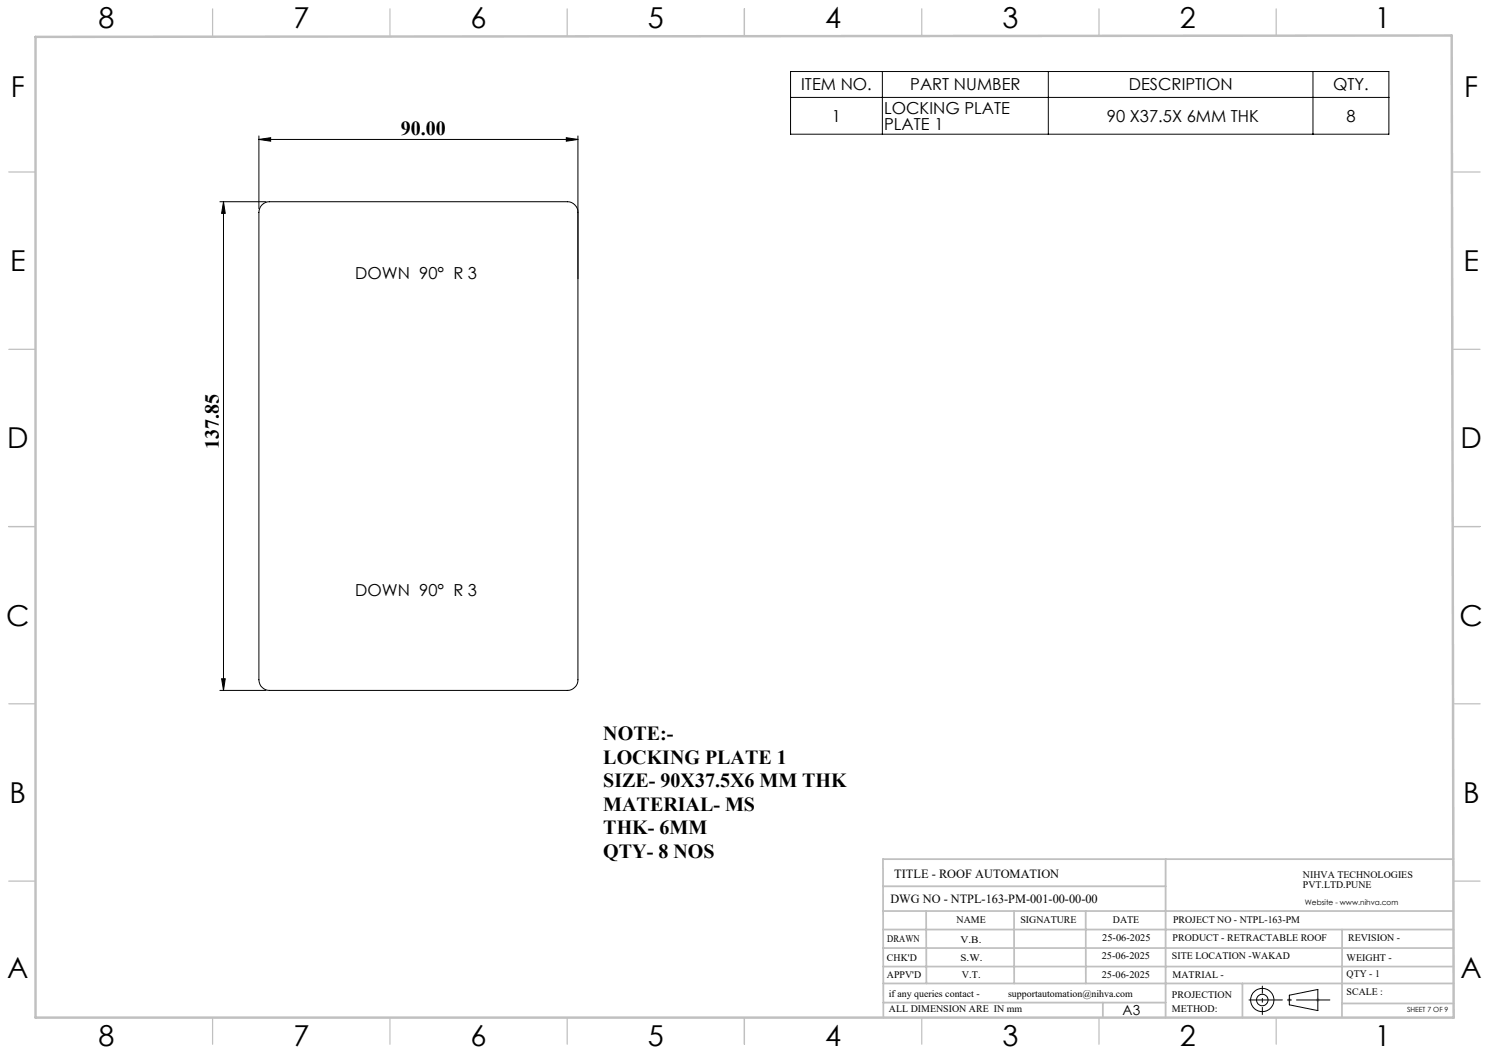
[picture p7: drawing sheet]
<svg xmlns="http://www.w3.org/2000/svg" width="420mm" height="297mm" viewBox="0 0 420 297" stroke-linecap="round" stroke-linejoin="round" font-family="sans-serif">
<g fill="none" stroke="#000" stroke-width=".28">
<path d="M73 39.3l3.3-.5v1zM73 38.3v20.6M73 39.3h90M159.7 38.8l3.3 .5-3.3 .5zM163 38.3v153.4a3 3 0 0 1-3 3h-84a3 3 0 0 1-3-3v-131.8a3 3 0 0 1 3-3h84a3 3 0 0 1 3 3M223 20.2h168.8v17.6h-168.8zM223 27.5h168.8M248.9 20.2v17.6M295.7 20.2v17.6M370.3 20.2v17.6M62 56.9h13M63 56.9l.5 3.3h-1z"/>
<path d="M63 56.9v137.8M62 194.7h13M62.5 191.4h1l-.5 3.3zM363.7 280.7l8-1.6v5.9l-8-1.6z"/>
<circle cx="356.1" cy="282.1" r="3.3"/>
<circle cx="356.1" cy="282.1" r="1.62"/>
</g>
<path d="M363.2 282h1M363.3 281.7l.7 .7M363.7 281.5v1.1M364 281.7l-.7 .7M371.2 282h1M371.4 281.7l.7 .7M371.7 281.5v1.1M372.1 281.7l-.7 .7" fill="none" stroke="#c0c0c0" stroke-width=".28"/>
<path d="M352.2 282h23" fill="none" stroke="#000" stroke-width=".28" stroke-dasharray="15.2 1.3 1.3 1.3" stroke-dashoffset="5.7" stroke-linecap="butt"/>
<path d="M356.1 286.2v-8.2" fill="none" stroke="#000" stroke-width=".28" stroke-dasharray="15.2 1.3 1.3 1.3" stroke-dashoffset="13" stroke-linecap="butt"/>
<g fill="none" stroke="#c0c0c0" stroke-width=".35">
<path d="M60 2.5v7.5M110 2.5v7.5M160 2.5v7.5M210 2.5v7.5M260 2.5v7.5M310 2.5v7.5M360 2.5v7.5M2.5 48.5h7.5M410 48.5h7.5M2.5 98.5h7.5M410 98.5h7.5M2.5 148.5h7.5"/>
<path d="M410 148.5h7.5M2.5 198.5h7.5M410 198.5h7.5M2.5 248.5h7.5M410 248.5h7.5M60 287v7.5M110 287v7.5M160 287v7.5M210 287v7.5M260 287v7.5M310 287v7.5M360 287v7.5"/>
</g>
<g fill="none" stroke="#c0c0c0" stroke-width=".5">
<path d="M249.1 257h160.9M249.1 250h79.7M261.2 257l.1 20.4M286 257l.1 20.4M306.2 257l.1 20.4M328.8 242.3v44.8M410 242.3h-160.9l.1 44.7M249.1 272.6h160.9M249.1 267.4h160.9M249.1 262.2h160.9M249.1 277.4h160.9M350.4 277.4v9.6"/>
<path d="M378.6 262.2l-.1 24.8M249.2 282.8h79.6M311.1 282.8v4.2M378.5 283h31.5"/>
</g>
<path d="M10 10.4l399.5-.4 .5 277h-400z" fill="none" stroke="#c0c0c0" stroke-width=".7"/>
<g fill="#000">
<path d="M73 39.3l3.3-.5v1zM159.7 38.8l3.3 .5-3.3 .5z"/>
<path d="M63 56.9l.5 3.3h-1zM62.5 191.4h1l-.5 3.3z"/>
</g>
<g font-size="8.1">
<text x="27.8" y="8">8</text>
<text x="82.8" y="8">7</text>
<text x="132.8" y="8">6</text>
<text x="182.8" y="8">5</text>
<text x="232.8" y="8">4</text>
<text x="282.8" y="8">3</text>
<text x="332.8" y="8">2</text>
<text x="387.8" y="8">1</text>
<text x="3" y="27.2">F</text>
<text x="413" y="27.2">F</text>
<text x="2.8" y="76.5">E</text>
<text x="412.8" y="76.5">E</text>
<text x="2" y="126.5">D</text>
<text x="412" y="126.5">D</text>
<text x="1.7" y="176.5">C</text>
<text x="411.7" y="176.5">C</text>
<text x="2.7" y="226.5">B</text>
<text x="412.7" y="226.5">B</text>
<text x="2" y="275.7">A</text>
<text x="412" y="275.7">A</text>
<text x="27.8" y="295">8</text>
<text x="82.8" y="295">7</text>
<text x="132.8" y="295">6</text>
<text x="182.8" y="295">5</text>
<text x="232.8" y="295">4</text>
<text x="282.8" y="295">3</text>
<text x="332.8" y="295">2</text>
<text x="387.8" y="295">1</text>
</g>
<g font-size="5.6">
<text x="113.1" y="38">90.00</text>
<text x="61.7" y="126.7" transform="rotate(-90 61.7 126.7)">137.85</text>
<text x="170.2" y="208.7">NOTE:-</text>
<text x="170.2" y="215.4">LOCKING PLATE 1</text>
<text x="170.2" y="222">SIZE- 90X37.5X6 MM THK</text>
<text x="170.2" y="228.7">MATERIAL- MS</text>
<text x="170.2" y="235.3">THK- 6MM</text>
<text x="170.2" y="242">QTY- 8 NOS</text>
</g>
<g font-size="4.7">
<text x="226" y="25.5">ITEM NO.</text>
<text x="256.7" y="25.5">PART NUMBER</text>
<text x="318.4" y="25.5">DESCRIPTION</text>
<text x="376" y="25.5">QTY.</text>
<text x="234.7" y="34.3">1</text>
<text x="249.4" y="32.1">LOCKING PLATE</text>
<text x="312.2" y="34.3">90 X37.5X 6MM THK</text>
<text x="379.8" y="34.3">8</text>
<text x="249.4" y="36.6">PLATE 1</text>
<text x="100.2" y="78.6">DOWN 90° R 3</text>
<text x="100.2" y="168">DOWN 90° R 3</text>
</g>
<text font-size="3.9" x="316.7" y="286.4">A3</text>
<g font-size="3.5">
<text x="252.2" y="247.6">TITLE - ROOF AUTOMATION</text>
<text x="251.2" y="254.7">DWG NO - NTPL-163-PM-001-00-00-00</text>
</g>
<g font-size="2.8">
<text x="367.5" y="247.6">NIHVA TECHNOLOGIES</text>
<text x="367.5" y="250.5">PVT.LTD.PUNE</text>
<text x="269.8" y="260.3">NAME</text>
<text x="287.8" y="260.3">SIGNATURE</text>
<text x="313.9" y="260.4">DATE</text>
<text x="330.9" y="260.4">PROJECT NO - NTPL-163-PM</text>
<text x="250.3" y="265.6">DRAWN</text>
<text x="270.9" y="266.1">V.B.</text>
<text x="310.9" y="265.5">25-06-2025</text>
<text x="330.7" y="265.5">PRODUCT - RETRACTABLE ROOF</text>
<text x="380.3" y="265.5">REVISION -</text>
<text x="250.2" y="271.1">CHK'D</text>
<text x="250.2" y="275.8">APPV'D</text>
<text x="270.9" y="271.1">S.W.</text>
<text x="271.3" y="275.8">V.T.</text>
<text x="310.8" y="270.6">25-06-2025</text>
<text x="310.8" y="275.8">25-06-2025</text>
<text x="330.6" y="270.6">SITE LOCATION -WAKAD</text>
<text x="330.7" y="275.8">MATRIAL -</text>
<text x="379.8" y="275.6">QTY - 1</text>
<text x="379.8" y="271.1">WEIGHT -</text>
<text x="250.7" y="281.1">if any queries contact -</text>
<text x="284.3" y="281.1">supportautomation@nihva.com</text>
<text x="330.6" y="281.5">PROJECTION</text>
<text x="379.8" y="280.7">SCALE :</text>
<text x="250.7" y="285.6">ALL DIMENSION ARE IN mm</text>
<text x="330.6" y="285.4">METHOD:</text>
</g>
<text font-size="2.1" x="368.1" y="255.1">Website - www.nihva.com</text>
<text font-size="2" x="396.9" y="285.4">SHEET 7 OF 9</text>
</svg>
